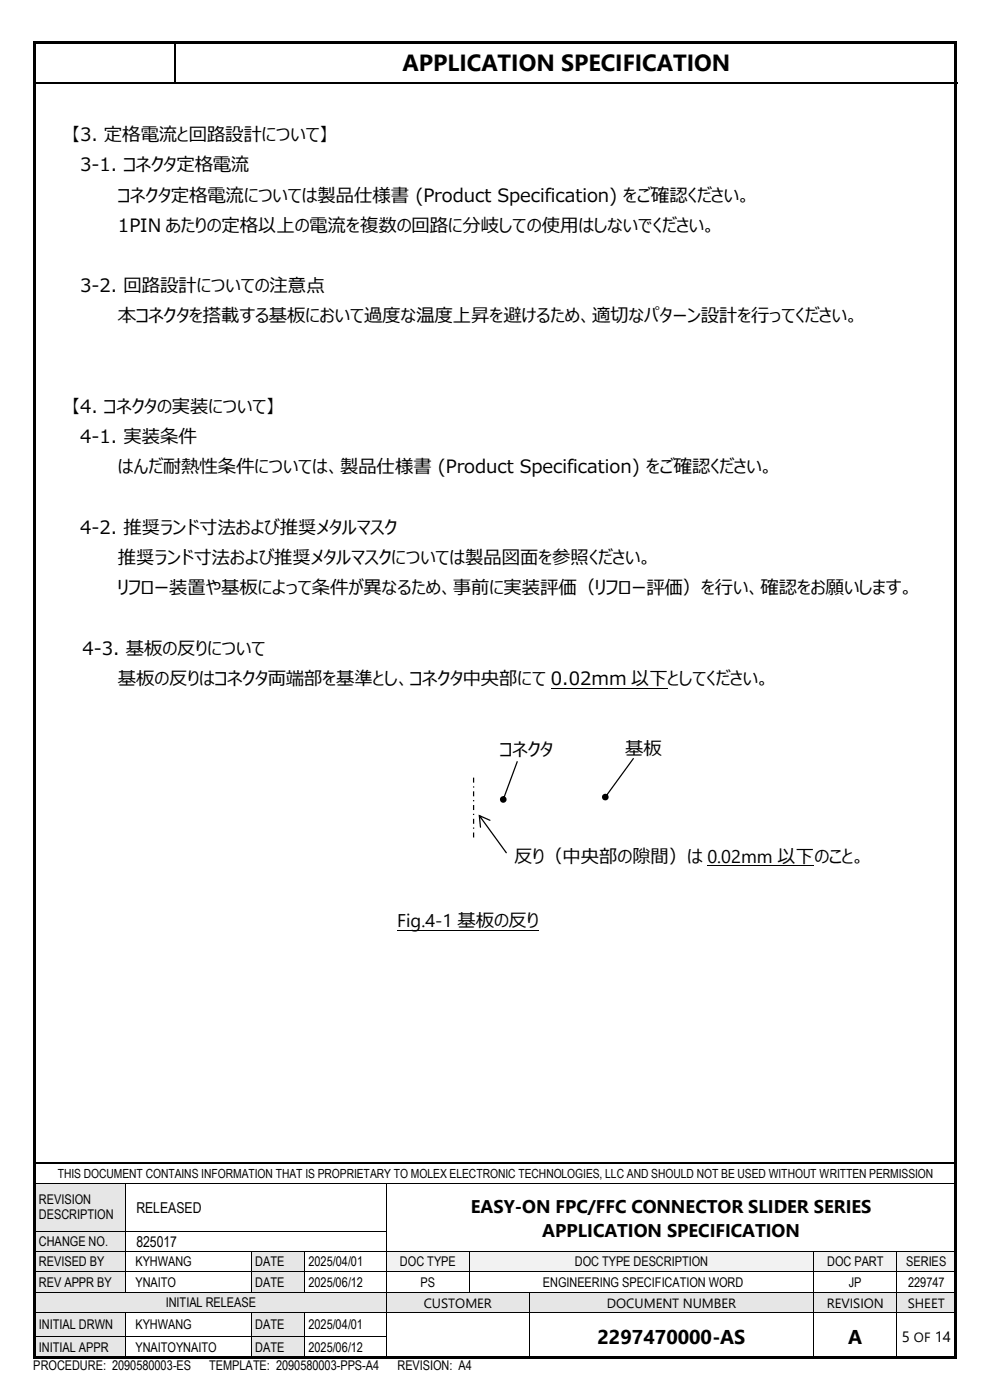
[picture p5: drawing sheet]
<svg xmlns="http://www.w3.org/2000/svg" width="210mm" height="297mm" viewBox="0 0 210 297" stroke-linecap="round" stroke-linejoin="round" font-family="sans-serif">
<g fill="#000">
<path d="M37 8.9h.4v.2h-.4z" fill-rule="evenodd"/>
<path d="M37 17.4h.4v.4h-.4z" fill-rule="evenodd"/>
</g>
<path d="M7.2 17.6h29.9M37.2 9.1v8.3M37.4 17.6h165.8M7.5 246.8h195.3" fill="none" stroke="#000" stroke-width=".34"/>
<g fill="#e6e6e6">
<path d="M7.5 251.1h19v10h-19z" fill-rule="evenodd"/>
<path d="M8.3 252.9h17.5v3.2h-17.5z" fill-rule="evenodd"/>
<path d="M8.3 256.1h17.5v3.3h-17.5z" fill-rule="evenodd"/>
</g>
<path d="M7.5 251h19M26.6 251.1v10M26.7 251h55.2M82 251.1v10M82.1 251h120.7" fill="none" stroke="#000" stroke-width=".21"/>
<g fill="#000">
<path d="M26.5 250.9h.2v.2h-.2z" fill-rule="evenodd"/>
<path d="M81.9 250.9h.2v.2h-.2z" fill-rule="evenodd"/>
</g>
<g fill="#e6e6e6">
<path d="M7.5 261.3h19v4.1h-19z" fill-rule="evenodd"/>
<path d="M8.3 261.7h17.5v3.3h-17.5z" fill-rule="evenodd"/>
</g>
<path d="M7.5 261.2h19M26.6 261.3v4.1M26.7 261.2h55.2M82 261.3v4.1" fill="none" stroke="#000" stroke-width=".21"/>
<g fill="#000">
<path d="M26.5 261.1h.2v.2h-.2z" fill-rule="evenodd"/>
<path d="M81.9 261.1h.2v.2h-.2z" fill-rule="evenodd"/>
</g>
<g fill="#e6e6e6">
<path d="M7.5 265.6h19v4.1h-19z" fill-rule="evenodd"/>
<path d="M8.3 266.1h17.5v3.2h-17.5z" fill-rule="evenodd"/>
</g>
<g fill="#fff">
<path d="M26.6 265.6h26.7v4.1h-26.7z" fill-rule="evenodd"/>
<path d="M27.3 266.1h25.3v3.2h-25.3z" fill-rule="evenodd"/>
</g>
<g fill="#e6e6e6">
<path d="M53.5 265.6h11.1v4.1h-11.1z" fill-rule="evenodd"/>
<path d="M54.2 266.1h9.7v3.2h-9.7z" fill-rule="evenodd"/>
</g>
<g fill="#f2f2f2">
<path d="M82.1 265.6h17.4v4.1h-17.4z" fill-rule="evenodd"/>
<path d="M82.7 266.1h16.1v3.2h-16.1z" fill-rule="evenodd"/>
<path d="M99.7 265.6h72.8v4.1h-72.8z" fill-rule="evenodd"/>
<path d="M100.3 266.1h71.6v3.2h-71.6z" fill-rule="evenodd"/>
<path d="M172.7 265.6h17.5v4.1h-17.5z" fill-rule="evenodd"/>
<path d="M173.4 266.1h16.1v3.2h-16.1z" fill-rule="evenodd"/>
<path d="M190.3 265.6h12.5v4.1h-12.5z" fill-rule="evenodd"/>
<path d="M191 266.1h11.1v3.2h-11.1z" fill-rule="evenodd"/>
</g>
<g fill="none" stroke="#000" stroke-width=".21">
<path d="M7.5 265.5h19M26.6 265.6v4.1M26.7 265.5h26.6M53.4 265.6v4.1M53.5 265.5h11.1M64.7 265.6v4.1M64.8 265.5h17.1M82 265.6v4.1M82.1 265.5h17.4M99.6 265.6v4.1M99.7 265.5h72.9M172.7 265.6v4.1"/>
<path d="M172.8 265.5h17.4M190.3 265.6v4.1M190.4 265.5h12.4"/>
</g>
<g fill="#000">
<path d="M26.5 265.4h.2v.2h-.2z" fill-rule="evenodd"/>
<path d="M53.3 265.4h.2v.2h-.2z" fill-rule="evenodd"/>
<path d="M64.6 265.4h.2v.2h-.2z" fill-rule="evenodd"/>
<path d="M81.9 265.4h.2v.2h-.2z" fill-rule="evenodd"/>
<path d="M99.5 265.4h.2v.2h-.2z" fill-rule="evenodd"/>
<path d="M172.6 265.4h.2v.2h-.2z" fill-rule="evenodd"/>
<path d="M190.2 265.4h.2v.2h-.2z" fill-rule="evenodd"/>
</g>
<g fill="#e6e6e6">
<path d="M7.5 269.9h19v4.2h-19z" fill-rule="evenodd"/>
<path d="M8.3 270.4h17.5v3.2h-17.5z" fill-rule="evenodd"/>
</g>
<g fill="#fff">
<path d="M26.6 269.9h26.7v4.2h-26.7z" fill-rule="evenodd"/>
<path d="M27.3 270.4h25.3v3.2h-25.3z" fill-rule="evenodd"/>
</g>
<g fill="#e6e6e6">
<path d="M53.5 269.9h11.1v4.2h-11.1z" fill-rule="evenodd"/>
<path d="M54.2 270.4h9.7v3.2h-9.7z" fill-rule="evenodd"/>
</g>
<g fill="#fff">
<path d="M64.7 269.9h17.2v4.2h-17.2z" fill-rule="evenodd"/>
<path d="M65.4 270.4h15.8v3.2h-15.8z" fill-rule="evenodd"/>
</g>
<g fill="none" stroke="#000" stroke-width=".21">
<path d="M7.5 269.8h19M26.6 269.9v4.2M26.7 269.8h26.6M53.4 269.9v4.2M53.5 269.8h11.1M64.7 269.9v4.2M64.8 269.8h17.1M82 269.9v4.2M82.1 269.8h17.4M99.6 269.9v4.2M99.7 269.8h72.9M172.7 269.9v4.2"/>
<path d="M172.8 269.8h17.4M190.3 269.9v4.2M190.4 269.8h12.4"/>
</g>
<g fill="#000">
<path d="M26.5 269.7h.2v.2h-.2z" fill-rule="evenodd"/>
<path d="M53.3 269.7h.2v.2h-.2z" fill-rule="evenodd"/>
<path d="M64.6 269.7h.2v.2h-.2z" fill-rule="evenodd"/>
<path d="M81.9 269.7h.2v.2h-.2z" fill-rule="evenodd"/>
<path d="M99.5 269.7h.2v.2h-.2z" fill-rule="evenodd"/>
<path d="M172.6 269.7h.2v.2h-.2z" fill-rule="evenodd"/>
<path d="M190.2 269.7h.2v.2h-.2z" fill-rule="evenodd"/>
</g>
<g fill="#e6e6e6">
<path d="M7.5 274.2h74.4v4.2h-74.4z" fill-rule="evenodd"/>
<path d="M8.3 274.7h72.9v3.3h-72.9z" fill-rule="evenodd"/>
<path d="M82.1 274.2h30.1v4.2h-30.1z" fill-rule="evenodd"/>
<path d="M82.7 274.4h28.8v3.8h-28.8z" fill-rule="evenodd"/>
<path d="M112.4 274.2h60.1v4.2h-60.1z" fill-rule="evenodd"/>
<path d="M113.1 274.4h58.8v3.8h-58.8z" fill-rule="evenodd"/>
<path d="M172.7 274.2h17.5v4.2h-17.5z" fill-rule="evenodd"/>
<path d="M173.4 274.4h16.1v3.8h-16.1z" fill-rule="evenodd"/>
<path d="M190.3 274.2h12.5v4.2h-12.5z" fill-rule="evenodd"/>
<path d="M191 274.4h11.1v3.8h-11.1z" fill-rule="evenodd"/>
</g>
<g fill="none" stroke="#000" stroke-width=".21">
<path d="M7.5 274.1h19M26.7 274.1h26.6M53.5 274.1h11.1M64.8 274.1h17.1M82 274.2v4.2M82.1 274.1h17.4M99.7 274.1h12.6M112.3 274.2v4.2M112.4 274.1h60.2M172.7 274.2v4.2M172.8 274.1h17.4M190.3 274.2v4.2"/>
<path d="M190.4 274.1h12.4"/>
</g>
<g fill="#000">
<path d="M26.5 274.1h.2v.1h-.2z" fill-rule="evenodd"/>
<path d="M53.3 274.1h.2v.1h-.2z" fill-rule="evenodd"/>
<path d="M64.6 274.1h.2v.1h-.2z" fill-rule="evenodd"/>
<path d="M81.9 274.1h.2v.1h-.2z" fill-rule="evenodd"/>
<path d="M99.5 274.1h.2v.1h-.2z" fill-rule="evenodd"/>
<path d="M112.3 274.1h.1v.1h-.1z" fill-rule="evenodd"/>
<path d="M172.6 274.1h.2v.1h-.2z" fill-rule="evenodd"/>
<path d="M190.2 274.1h.2v.1h-.2z" fill-rule="evenodd"/>
</g>
<g fill="#e6e6e6">
<path d="M7.5 278.5h19v5h-19z" fill-rule="evenodd"/>
<path d="M8.3 279.4h17.5v3.3h-17.5z" fill-rule="evenodd"/>
<path d="M53.5 278.5h11.1v5h-11.1z" fill-rule="evenodd"/>
<path d="M54.2 279.4h9.7v3.3h-9.7z" fill-rule="evenodd"/>
</g>
<g fill="#fff">
<path d="M112.4 278.5h60.1v9.5h-60.1z" fill-rule="evenodd"/>
<path d="M113.1 280.5h58.8v5.6h-58.8z" fill-rule="evenodd"/>
<path d="M172.7 278.5h17.5v9.5h-17.5z" fill-rule="evenodd"/>
<path d="M173.4 280.5h16.1v5.6h-16.1z" fill-rule="evenodd"/>
<path d="M190.3 278.5h12.5v9.5h-12.5z" fill-rule="evenodd"/>
<path d="M191 281.2h11.1v4.2h-11.1z" fill-rule="evenodd"/>
</g>
<g fill="none" stroke="#000" stroke-width=".21">
<path d="M7.5 278.5h19M26.6 278.5v5M26.7 278.5h26.6M53.4 278.5v5M53.5 278.5h11.1M64.7 278.5v5M64.8 278.5h17.1M82 278.5v5M82.1 278.5h30.2M112.3 278.5v5M112.4 278.5h60.2M172.7 278.5v5"/>
<path d="M172.8 278.5h17.4M190.3 278.5v5M190.4 278.5h12.4"/>
</g>
<g fill="#000">
<path d="M26.5 278.4h.2v.1h-.2z" fill-rule="evenodd"/>
<path d="M53.3 278.4h.2v.1h-.2z" fill-rule="evenodd"/>
<path d="M64.6 278.4h.2v.1h-.2z" fill-rule="evenodd"/>
<path d="M81.9 278.4h.2v.1h-.2z" fill-rule="evenodd"/>
<path d="M112.3 278.4h.1v.1h-.1z" fill-rule="evenodd"/>
<path d="M172.6 278.4h.2v.1h-.2z" fill-rule="evenodd"/>
<path d="M190.2 278.4h.2v.1h-.2z" fill-rule="evenodd"/>
</g>
<g fill="#e6e6e6">
<path d="M7.5 283.6h19v4.4h-19z" fill-rule="evenodd"/>
<path d="M8.3 284.2h17.5v3.3h-17.5z" fill-rule="evenodd"/>
<path d="M53.5 283.6h11.1v4.4h-11.1z" fill-rule="evenodd"/>
<path d="M54.2 284.2h9.7v3.3h-9.7z" fill-rule="evenodd"/>
</g>
<g fill="none" stroke="#000" stroke-width=".21">
<path d="M116.9 146.1h24.7M84.2 197.3h30.1M150.1 183.5h22.6M7.5 283.5h19M26.6 283.6v4.4M26.7 283.5h26.6M53.4 283.6v4.4M53.5 283.5h11.1M64.7 283.6v4.4M64.8 283.5h17.1M82 283.6v4.4M112.3 283.6v4.4"/>
<path d="M172.7 283.6v4.4M190.3 283.6v4.4"/>
</g>
<g fill="#000">
<path d="M7 8.8h.5v.5h-.5z" fill-rule="evenodd"/>
<path d="M7 8.8h.5v.5h-.5z" fill-rule="evenodd"/>
<path d="M7.5 8.8h195v.5h-195z" fill-rule="evenodd"/>
<path d="M202.5 8.8h.5v.5h-.5z" fill-rule="evenodd"/>
<path d="M202.5 8.8h.5v.5h-.5z" fill-rule="evenodd"/>
<path d="M7 9.3h.5v278.4h-.5z" fill-rule="evenodd"/>
<path d="M7 287.7h.5v.5h-.5z" fill-rule="evenodd"/>
<path d="M7 287.7h.5v.5h-.5z" fill-rule="evenodd"/>
<path d="M7.5 287.7h195v.5h-195z" fill-rule="evenodd"/>
<path d="M26.5 283.5h.2v.1h-.2z" fill-rule="evenodd"/>
<path d="M53.3 283.5h.2v.1h-.2z" fill-rule="evenodd"/>
<path d="M64.6 283.5h.2v.1h-.2z" fill-rule="evenodd"/>
<path d="M81.9 283.5h.2v.1h-.2z" fill-rule="evenodd"/>
<path d="M112.3 283.5h.1v.1h-.1z" fill-rule="evenodd"/>
<path d="M172.6 283.5h.2v.1h-.2z" fill-rule="evenodd"/>
<path d="M190.2 283.5h.2v.1h-.2z" fill-rule="evenodd"/>
<path d="M202.5 9.3h.5v278.4h-.5z" fill-rule="evenodd"/>
<path d="M202.5 287.7h.5v.5h-.5z" fill-rule="evenodd"/>
<path d="M202.5 287.7h.5v.5h-.5z" fill-rule="evenodd"/>
</g>
<g fill="#000">
<path d="M101.6 173.1l.2-.1 5.8 7.9-.2 .2zM101.5 172.8l2.5 1.2-.1 .1-2.3-.9 .2-.2 .3 2.5-.2 .1-.1-.1z"/>
<path d="M109.6 161.5l-3 8.1 .3 .1 3-8.1zM106.1 169.6a.71 .71 0 0 0 1.4 0 .71 .71 0 0 0-1.4 0z"/>
<path d="M134.3 160.8l-6 8.2 .2 .2 6-8.3zM127.7 169.1a.71 .71 0 0 0 1.4 0 .71 .71 0 0 0-1.4 0z"/>
</g>
<path d="M100.5 165v13.4" fill="none" stroke="#000" stroke-width=".26" stroke-dasharray="1.1 .8 .3 .8" stroke-linecap="butt"/>
<text font-size="5" x="85.4" y="15.2">APPLICATION SPECIFICATION</text>
<g font-size="4.2">
<text x="126.7" y="285">2297470000-AS</text>
<text x="180" y="285">A</text>
</g>
<g font-size="3.9">
<text x="15" y="29.9">【3. 定格電流と回路設計について】</text>
<text x="17" y="36.3">3-1. コネクタ定格電流</text>
<text x="25" y="42.8">コネクタ定格電流については製品仕様書 (Product Specification) をご確認ください。</text>
<text x="25" y="49.2">1PIN あたりの定格以上の電流を複数の回路に分岐しての使用はしないでください。</text>
<text x="17" y="62">3-2. 回路設計についての注意点</text>
<text x="25" y="68.4">本コネクタを搭載する基板において過度な温度上昇を避けるため、適切なパターン設計を行ってください。</text>
<text x="15" y="87.6">【4. コネクタの実装について】</text>
<text x="17" y="94">4-1. 実装条件</text>
<text x="25" y="100.4">はんだ耐熱性条件については、製品仕様書 (Product Specification) をご確認ください。</text>
<text x="17" y="113.2">4-2. 推奨ランド寸法および推奨メタルマスク</text>
<text x="25" y="119.7">推奨ランド寸法および推奨メタルマスクについては製品図面を参照ください。</text>
<text x="25" y="126">リフロー装置や基板によって条件が異なるため、事前に実装評価（リフロー評価）を行い、確認をお願いします。</text>
<text x="17.5" y="138.9">4-3. 基板の反りについて</text>
<text x="25" y="145.3">基板の反りはコネクタ両端部を基準とし、コネクタ中央部にて 0.02mm 以下としてください。</text>
<text x="106.1" y="160.3">コネクタ</text>
<text x="132.6" y="160.1">基板</text>
<text x="109.1" y="183">反り（中央部の隙間）は 0.02mm 以下のこと。</text>
<text x="84.3" y="196.7">Fig.4-1 基板の反り</text>
<text x="99.9" y="257.3">EASY-ON FPC/FFC CONNECTOR SLIDER SERIES</text>
<text x="115" y="262.4">APPLICATION SPECIFICATION</text>
</g>
<g font-size="3.2">
<text x="28.9" y="257.3">RELEASED</text>
<text x="28.9" y="264.5">825017</text>
<text x="191.3" y="284.6">5 OF 14</text>
</g>
<g font-size="2.8">
<text x="8.3" y="255.5">REVISION</text>
<text x="8.3" y="258.7">DESCRIPTION</text>
<text x="8.3" y="264.3">CHANGE NO.</text>
<text x="8.3" y="268.6">REVISED BY</text>
<text x="28.7" y="268.6">KYHWANG</text>
<text x="54.2" y="268.6">DATE</text>
<text x="65.4" y="268.6">2025/04/01</text>
<text x="84.9" y="268.6">DOC TYPE</text>
<text x="121.9" y="268.6">DOC TYPE DESCRIPTION</text>
<text x="175.5" y="268.6">DOC PART</text>
<text x="192.2" y="268.6">SERIES</text>
<text x="8.3" y="273">REV APPR BY</text>
<text x="28.7" y="273">YNAITO</text>
<text x="54.2" y="273">DATE</text>
<text x="65.4" y="273">2025/06/12</text>
<text x="89.2" y="273">PS</text>
<text x="115.1" y="273">ENGINEERING SPECIFICATION WORD</text>
<text x="180.1" y="273">JP</text>
<text x="192.7" y="273">229747</text>
<text x="8.3" y="282">INITIAL DRWN</text>
<text x="28.7" y="282">KYHWANG</text>
<text x="35.1" y="277.3">INITIAL RELEASE</text>
<text x="54.2" y="282">DATE</text>
<text x="65.4" y="282">2025/04/01</text>
<text x="89.9" y="277.5">CUSTOMER</text>
<text x="128.7" y="277.5">DOCUMENT NUMBER</text>
<text x="175.4" y="277.5">REVISION</text>
<text x="192.6" y="277.5">SHEET</text>
<text x="8.3" y="286.8">INITIAL APPR</text>
<text x="28.7" y="286.8">YNAITOYNAITO</text>
<text x="54.2" y="286.8">DATE</text>
<text x="65.4" y="286.8">2025/06/12</text>
<text x="7.1" y="290.6">PROCEDURE: 2090580003-ES</text>
<text x="44.4" y="290.6">TEMPLATE: 2090580003-PPS-A4</text>
<text x="84.3" y="290.6">REVISION: A4</text>
</g>
<text font-size="2.7" x="12.2" y="249.9">THIS DOCUMENT CONTAINS INFORMATION THAT IS PROPRIETARY TO MOLEX ELECTRONIC TECHNOLOGIES, LLC AND SHOULD NOT BE USED WITHOUT WRITTEN PERMISSION</text>
</svg>
